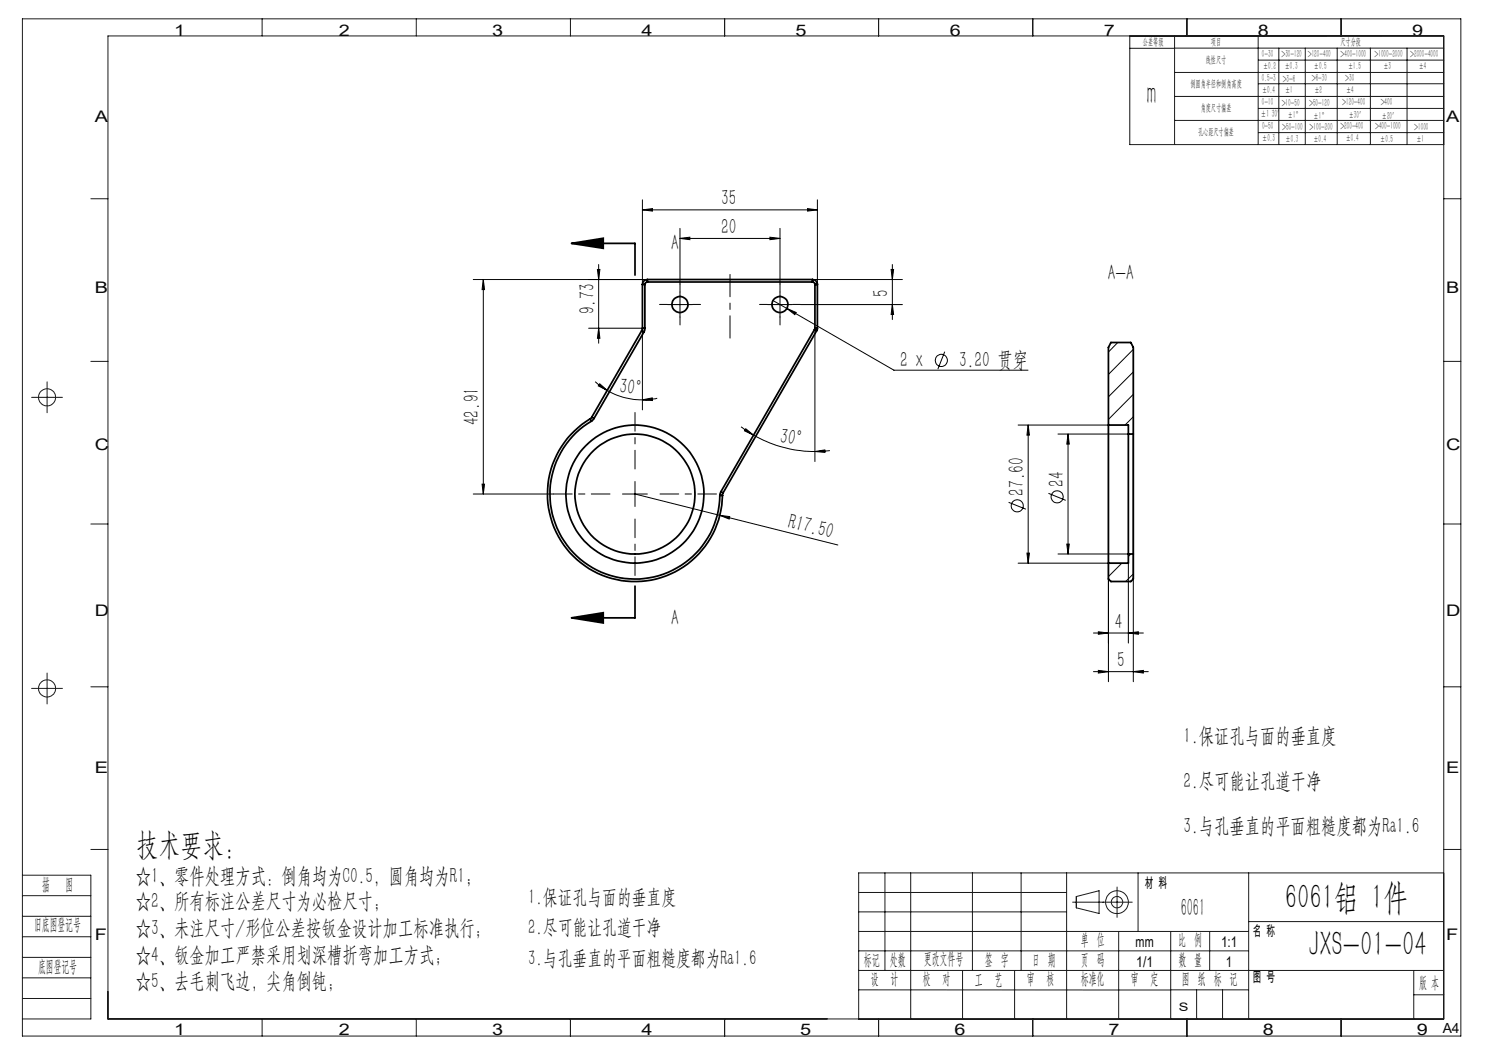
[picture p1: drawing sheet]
<svg xmlns="http://www.w3.org/2000/svg" width="297mm" height="210mm" viewBox="0 0 297 210" stroke-linecap="round" stroke-linejoin="round" font-family="sans-serif">
<g fill="none" stroke="#000" stroke-width=".2">
<path d="M128.5 40v16.9M163.5 40v16.9M94.7 55.9h34.8M96.7 55.9v42.9M96.7 55.9l.2 2h-.5zM119.5 53.9h.5l-.3 2zM119.7 52.9v15.7M128.5 42l2-.3v.5zM128.5 42h35M136 47.7l2-.3v.5zM136 45.7v11.1M136 47.7h20"/>
<path d="M136 58.4v5M154 47.4l2 .3-2 .2zM156 45.7v11.1M156 58.4v5M161.5 41.7l2 .3-2 .2zM162.5 55.9h18M178.2 53.9h.5l-.2 2zM178.5 52.9v11M117.7 65.6h10.8v16.4M119 76.3l2.5 1.8M119.7 65.6l.3 2.1h-.5zM119.9 76.8l1.6 1.3-1.8-.9z"/>
<path d="M121.5 78.1a13.5 13.5 0 0 0 7 1.9M128.5 80l2-.4v.5zM131.4 79.6l-2.9 .4M133.5 60.9h5M153.5 60.9h5M154.6 60.1l2.8 1.6M157.4 61.7l1.8 .8-.2 .4zM157.4 61.7l21.4 12.3h26.8M160.1 60.9h20.4M163 65.6v26.7M178.5 60.9l.2 2h-.5zM188.9 70.3l-1.3 3.5"/>
<path d="M223.6 68.5l-1.9 1.9M226.7 69.9l-5 5M226.7 74.4l-5 5M226.7 78.9l-5 5M94.7 98.8h16M96.4 96.8h.5l-.2 2zM124.5 98.8h5M127 96.3v5M127 98.8l17 4.3M148.2 85.4l2.5 1.6M149.2 85.8l1.5 1.2-1.8-.8zM150.7 87a25 25 0 0 0 12.3 3.3"/>
<path d="M163 90.3l2-.3v.5zM166 90.1l-3 .2M203.6 85h18.1v51.3M205.6 85l.3 2h-.5zM205.6 85v27.6M209.7 98.7l3.4 1.4M211.6 86.8h14.1M213.6 86.8l.3 2h-.5zM213.6 86.8v24M226.7 86.8v49.5M226.7 83.4l-1.7 1.6M144 103.1l1.9 .2-.1 .5z"/>
<path d="M144 103.1l23.6 5.9M201.7 100.5l3.5 1.3M203.6 112.6h18.1M205.4 110.6h.5l-.3 2zM211.6 110.8h14.1M213.4 108.8h.5l-.3 2zM224.4 112.6l-2.7 2.7M225.7 112.6v16M226.2 110.8l-.5 .5M226.7 114.8l-1.6 1.5M218.7 134.3h11M218.7 126.6h10"/>
<path d="M219.7 134.1l2 .2-2 .3zM219.7 126.4l2 .2-2 .3zM225.7 126.6l2-.2v.5zM226.7 134.3l2-.2v.5z"/>
<circle cx="188.3" cy="72.1" r="1.2"/>
<circle cx="211.4" cy="99.4" r="1.2"/>
<circle cx="203.4" cy="101.2" r="1.22"/>
</g>
<g fill="none" stroke="#000" stroke-width=".35">
<path d="M114.3 48.7l6.3-1v2zM114.3 48.7h12.7v6.3M128.5 56.9v8.7M128.5 56.9h.5M129 56.9v8.7M129.5 56.4l-.4 .1-.1 .4M129.5 55.9a.96 .96 0 0 0-1 1M129.5 56.4h33M129.5 55.9v.5M129.5 55.9h33M162.5 56.4l.4 .2 .1 .3M162.5 55.9a.96 .96 0 0 1 1 1"/>
<path d="M162.5 55.9v.5M163 56.9v8.7M163 56.9h.5M163.5 56.9v8.7M128.3 66.1l-9.9 17.3M128.3 66.1l.5 .3M128.5 65.6l-.2 .5M128.5 65.6h.5M128.8 66.4l-10 17.3M129 65.6l-.2 .8M162.9 65.9l-18.7 32.4M162.9 65.9l.4 .2"/>
<path d="M163 65.6l-.1 .3M163 65.6h.5M163.3 66.1l-18.7 32.5M163.5 65.6l-.2 .5M118 83.8a17.5 17.5 0 0 0 .2 30.2 17.5 17.5 0 0 0 26.3-14.9M118 83.8l.3 .4M118.3 84.2a17 17 0 0 0 .2 29.3 17 17 0 0 0 25.5-14.4M118.4 83.4l-.4 .4M118.4 83.4l.4 .3M118.8 83.7l-.5 .5M144 99.1h.5M144.2 98.3l-.2 .8"/>
<path d="M144.2 98.3l.4 .3M144.6 98.6l-.1 .5M221.7 85v27.6M221.7 85v-15.5l.5-1h4l.5 1v17.3M221.7 85h4v1.8M225.7 86.8v24M225.7 86.8h1M226.7 86.8v24M127 117.2v6.4h-12.7M225.7 110.8v1.8h-4M225.7 110.8h1M226.7 110.8v5l-.5 .5h-4l-.5-.5v-3.2"/>
<path d="M114.3 123.6l6.3-1.1v2.1z"/>
<circle cx="136" cy="60.9" r="1.6"/>
<circle cx="156" cy="60.9" r="1.6"/>
<circle cx="127" cy="98.8" r="13.8"/>
<circle cx="127" cy="98.8" r="12"/>
</g>
<g fill="none" stroke="#191924" stroke-width=".2">
<path d="M4.5 3.8h287.7v203.4h-287.7zM52.4 3.8v3.4M83.3 3.8v3.4M114.1 3.8v3.4M144.9 3.8v3.4M175.7 3.8v3.4M206.6 3.8v3.4M226 7.2v21.7h62.7M226 9.7h8.9M234.9 7.2v21.7M234.9 9.6h53.8M234.9 14.5h53.8"/>
<path d="M234.9 19.3h53.8M237.4 3.8v3.4M251.6 7.2v21.7M251.7 12h37M251.7 16.7h37M255.8 9.6v19.3M261.1 9.6v19.3M267.4 9.6v19.3M268.2 3.8v3.4M274.1 9.6v7.2M274.1 16.9v12M281.4 9.6v7.2"/>
<path d="M281.4 16.9v12M18.2 39.7h3.4M234.9 24.1h53.8M251.7 21.7h37M251.7 26.5h37M288.7 39.7h3.5M6.3 79.5h6.2M9.4 76.4v6.1M18.2 72.3h3.4M288.7 72.3h3.5M18.2 104.8h3.4M288.7 104.8h3.5"/>
<path d="M6.3 137.7h6.2M9.4 134.6v6.2M18.2 137.4h3.4M288.7 137.4h3.5M4.5 175h13.7v28.8h-13.7M4.5 179.1h13.7M18.2 169.9h3.4M171.7 178.5h41.6M177 174.6v19.5M182.1 174.6v29.2M194.5 174.6v19.5M204.2 174.6v19.5"/>
<path d="M213.3 174.6v29.2M215.3 179.3l4.5-1.2v4.6l-4.5-1.1zM223.4 177.4v6.1M227.6 174.6v11.7M249.7 174.6v29.2M288.7 174.6h-117v29.2h117M288.7 169.9h3.5M4.5 191.5h13.7M4.5 183.3h13.7M4.5 187.4h13.7M4.5 195.6h13.7M4.5 199.7h13.7"/>
<path d="M171.7 194.1h117M171.7 198h62.4M171.7 190.2h78M171.7 182.4h41.6M171.7 186.3h78M192.5 194.1v9.7M202.9 194.1v9.7M214.5 180.4h11.9M223.7 186.3v17.5M234.1 198h15.6M234.1 186.3v17.5M239.3 198v5.8"/>
<path d="M241.9 186.3v7.8M244.5 198v5.8M249.7 184.3h39M282.8 194.1v9.7M282.8 199h5.9M52.4 203.8v3.4M83.3 203.8v3.4M114.1 203.8v3.4M144.9 203.8v3.4M175.7 203.8v3.4M206.6 203.8v3.4M237.4 203.8v3.4"/>
<path d="M268.2 203.8v3.4M288.7 203.8h-267.1v-196.6h267.1v196.6"/>
<circle cx="9.4" cy="79.5" r="1.71"/>
<circle cx="9.4" cy="137.7" r="1.71"/>
<circle cx="223.4" cy="180.4" r="2.28"/>
<circle cx="223.4" cy="180.4" r="1.14"/>
</g>
<path d="M146 67.6v-12.7" fill="none" stroke="#000" stroke-width=".2" stroke-dasharray="30.5 1.3 1.3 1.3" stroke-dashoffset="26"/>
<path d="M122 98.8h-11.3M127 93.8v-11.3M132 98.8h11.3M127 103.8v11.3" fill="none" stroke="#000" stroke-width=".2" stroke-dasharray="30.5 1.3 1.3 1.3" stroke-dashoffset="26.7"/>
<path d="M136 58.4v-1.6M156 58.4v-1.6M133.5 60.9h-1.6M136 63.4v1.6M138.5 60.9h1.6M153.5 60.9h-1.6M156 63.4v1.6M158.5 60.9h1.6" fill="none" stroke="#000" stroke-width=".2" stroke-dasharray="30.5 1.3 1.3 1.3"/>
<g fill="#000">
<path d="M157.4 61.7l1.8 .8-.2 .4zM144 103.1l1.9 .2-.1 .5z"/>
<path d="M114.3 48.7l6.3-1v2zM114.3 123.6l6.3-1.1v2.1z"/>
<path d="M119.5 53.9h.5l-.3 2zM119.7 65.6l.3 2.1h-.5z"/>
<path d="M161.5 41.7l2 .3-2 .2zM128.5 42l2-.3v.5zM154 47.4l2 .3-2 .2zM136 47.7l2-.3v.5z"/>
<path d="M119.9 76.8l1.6 1.3-1.8-.9zM128.5 80l2-.4v.5z"/>
<path d="M96.4 96.8h.5l-.2 2zM96.7 55.9l.2 2h-.5zM178.5 60.9l.2 2h-.5zM178.2 53.9h.5l-.2 2z"/>
<path d="M149.2 85.8l1.5 1.2-1.8-.8zM163 90.3l2-.3v.5z"/>
<path d="M205.6 85l.3 2h-.5zM205.4 110.6h.5l-.3 2zM213.6 86.8l.3 2h-.5zM213.4 108.8h.5l-.3 2z"/>
<path d="M226.7 134.3l2-.2v.5zM219.7 134.1l2 .2-2 .3zM225.7 126.6l2-.2v.5zM219.7 126.4l2 .2-2 .3z"/>
</g>
<g font-size="7.1">
<text x="257" y="181.8">6061铝 1件</text>
<text x="261.7" y="191.1">JXS-01-04</text>
</g>
<text font-size="6.3" fill="#0a0605" x="229.4" y="20.8">m</text>
<text font-size="6.3" x="27.3" y="170.9">技术要求：</text>
<text font-size="5" fill="#0a0605" x="236.1" y="183.2">6061</text>
<g font-size="4.4">
<text x="144.2" y="41.1">35</text>
<text x="144.2" y="46.8">20</text>
<text x="134.2" y="50.1">A</text>
<text x="177.6" y="59.4" transform="rotate(-90 177.6 59.4)">5</text>
<text x="221.6" y="56">A-A</text>
<text x="118.9" y="62.9" transform="rotate(-90 118.9 62.9)">9.73</text>
<text x="180" y="73.4">2 x</text>
<text x="191.8" y="73.4">3.20 贯穿</text>
<text x="123.8" y="78.6" transform="rotate(7 123.8 78.6)">30°</text>
<text x="95.8" y="85" transform="rotate(-90 95.8 85)">42.91</text>
<text x="155.8" y="88.5" transform="rotate(10 155.8 88.5)">30°</text>
<text x="204.8" y="99.1" transform="rotate(-90 204.8 99.1)">27.60</text>
<text x="212.8" y="97.4" transform="rotate(-90 212.8 97.4)">24</text>
<text x="157.4" y="105.5" transform="rotate(14 157.4 105.5)">R17.50</text>
<text x="134.2" y="125">A</text>
<text x="223" y="125.7">4</text>
<text x="223.4" y="133.5">5</text>
<text x="236.7" y="148.6">1.保证孔与面的垂直度</text>
<text x="236.7" y="157.6">2.尽可能让孔道干净</text>
<text x="236.7" y="166.6">3.与孔垂直的平面粗糙度都为Ra1.6</text>
<text x="27.2" y="176.7">☆1、零件处理方式：倒角均为C0.5，圆角均为R1；</text>
</g>
<g font-size="4.4" fill="#0a0605">
<text x="27.2" y="181.7">☆2、所有标注公差尺寸为必检尺寸；</text>
<text x="27.2" y="187">☆3、未注尺寸/形位公差按钣金设计加工标准执行；</text>
<text x="27.2" y="192.3">☆4、钣金加工严禁采用划深槽折弯加工方式；</text>
<text x="27.2" y="197.7">☆5、去毛刺飞边，尖角倒钝；</text>
</g>
<g font-size="4.2">
<text x="105.6" y="180.8">1.保证孔与面的垂直度</text>
<text x="105.6" y="186.9">2.尽可能让孔道干净</text>
<text x="105.6" y="192.9">3.与孔垂直的平面粗糙度都为Ra1.6</text>
</g>
<g font-size="3.4" fill="#0a0605">
<text x="8.4" y="178">描</text>
<text x="13.1" y="178">图</text>
<text x="6.8" y="186">旧底图登记号</text>
<text x="7.6" y="194.4">底图登记号</text>
</g>
<g font-size="3.3" fill="#0a0605">
<text x="216.2" y="189">单 位</text>
<text x="235.7" y="189">比 例</text>
<text x="172.8" y="192.9">标记</text>
<text x="174.2" y="196.7">设</text>
<text x="178" y="192.9">处数</text>
<text x="178.1" y="196.7">计</text>
<text x="184.6" y="196.8">校</text>
<text x="184.8" y="192.9">更改文件号</text>
<text x="188.5" y="196.8">对</text>
<text x="195" y="196.9">工</text>
<text x="197" y="192.9">签 字</text>
<text x="198.9" y="196.9">艺</text>
<text x="205.4" y="196.8">审</text>
<text x="206.4" y="192.9">日 期</text>
<text x="209.3" y="196.8">核</text>
<text x="216.2" y="196.8">标准化</text>
<text x="216.2" y="193">页 码</text>
<text x="226.2" y="196.8">审</text>
<text x="230.1" y="196.8">定</text>
<text x="235.7" y="192.9">数 量</text>
<text x="236.4" y="196.8">图 纸 标 记</text>
<text x="283.8" y="197.5">版 本</text>
</g>
<g font-size="3.2" fill="#0a0605">
<text x="34.9" y="7.2">1</text>
<text x="67.8" y="7.2">2</text>
<text x="98.4" y="7.1">3</text>
<text x="128.3" y="7.2">4</text>
<text x="159.1" y="7.1">5</text>
<text x="190" y="7.1">6</text>
<text x="220.8" y="7.2">7</text>
<text x="251.6" y="7.1">8</text>
<text x="282.4" y="7.1">9</text>
<text x="19" y="24.3">A</text>
<text x="289.2" y="24.3">A</text>
<text x="19" y="58.6">B</text>
<text x="289.2" y="58.6">B</text>
<text x="19" y="90">C</text>
<text x="289.2" y="90">C</text>
<text x="19" y="123.1">D</text>
<text x="289.2" y="123.1">D</text>
<text x="19" y="154.6">E</text>
<text x="289.2" y="154.6">E</text>
<text x="19" y="187.9">F</text>
<text x="289.2" y="187.9">F</text>
<text x="34.9" y="207">1</text>
<text x="67.8" y="207">2</text>
<text x="98.4" y="207">3</text>
<text x="128.3" y="207">4</text>
<text x="160.1" y="207">5</text>
<text x="190.9" y="207">6</text>
<text x="221.7" y="207">7</text>
<text x="252.5" y="207">8</text>
<text x="283.4" y="207">9</text>
</g>
<g font-size="3" fill="#0a0605">
<text x="227.1" y="189.5">mm</text>
<text x="244.2" y="189.5">1:1</text>
<text x="227.3" y="193.3">1/1</text>
<text x="245.2" y="193.4">1</text>
</g>
<g font-size="2.8" fill="#0a0605">
<text x="229" y="177.6">材 料</text>
<text x="250.6" y="187.2">名 称</text>
<text x="250.6" y="196.4">图 号</text>
<text x="288.5" y="206.5">A4</text>
</g>
<text font-size="2.3" fill="#0a0605" x="235.8" y="202.1">S</text>
<text font-size="2.1" fill="#0a0605" x="252.2" y="23.4">±1 30′ ±1</text>
<g font-size="2" fill="#0a0605">
<text x="228.6" y="8.9">公差等级</text>
<text x="242.2" y="9">项目</text>
<text x="252.4" y="11.4">0-30</text>
<text x="256.3" y="11.3">&gt;30-120</text>
<text x="261.6" y="11.4">&gt;120-400</text>
<text x="268.1" y="8.9">尺寸分段</text>
<text x="268.1" y="11.4">&gt;400-1000</text>
<text x="274.9" y="11.4">&gt;1000-2000</text>
<text x="282" y="11.5">&gt;2000-4000</text>
<text x="238.1" y="17.4">倒圆角半径和倒角高度</text>
<text x="241.2" y="12.5">线性尺寸</text>
<text x="252.4" y="16.3">0.5-3</text>
<text x="252.6" y="13.9">±0.2</text>
<text x="256.5" y="16.4">&gt;3-6</text>
<text x="257" y="13.8">±0.3</text>
<text x="262.4" y="16.2">&gt;6-30</text>
<text x="262.8" y="13.9">±0.5</text>
<text x="269" y="16.2">&gt;30</text>
<text x="269.6" y="13.8">±1.5</text>
<text x="276.7" y="13.8">±3</text>
<text x="283.8" y="13.8">±4</text>
<text x="240.1" y="22.2">角度尺寸偏差</text>
<text x="252.4" y="21">0-10</text>
<text x="252.4" y="18.5">±0.4</text>
<text x="256.3" y="21.1">&gt;10-50</text>
<text x="257" y="18.6">±1</text>
<text x="261.8" y="21.1">&gt;50-120</text>
<text x="262.7" y="23.8">±1°</text>
<text x="262.9" y="18.7">±2</text>
<text x="268.4" y="21">&gt;120-400</text>
<text x="269.2" y="18.6">±4</text>
<text x="269.7" y="23.7">±30′</text>
<text x="276.1" y="21">&gt;400</text>
<text x="276.4" y="23.8">±20′</text>
<text x="239.6" y="27.1">孔心距尺寸偏差</text>
<text x="252.4" y="25.9">0-50</text>
<text x="252.4" y="28.2">±0.3</text>
<text x="256.4" y="26">&gt;50-100</text>
<text x="257.1" y="28.3">±0.3</text>
<text x="261.9" y="26">&gt;100-200</text>
<text x="262.7" y="28.4">±0.4</text>
<text x="268.1" y="25.9">&gt;200-400</text>
<text x="269.2" y="28.2">±0.4</text>
<text x="275" y="25.8">&gt;400-1000</text>
<text x="276.1" y="28.3">±0.5</text>
<text x="282.9" y="26">&gt;1000</text>
<text x="283.3" y="28.4">±1</text>
</g>
<text font-size="1.9" fill="#0a0605" x="259.1" y="23.7">°</text>
</svg>
